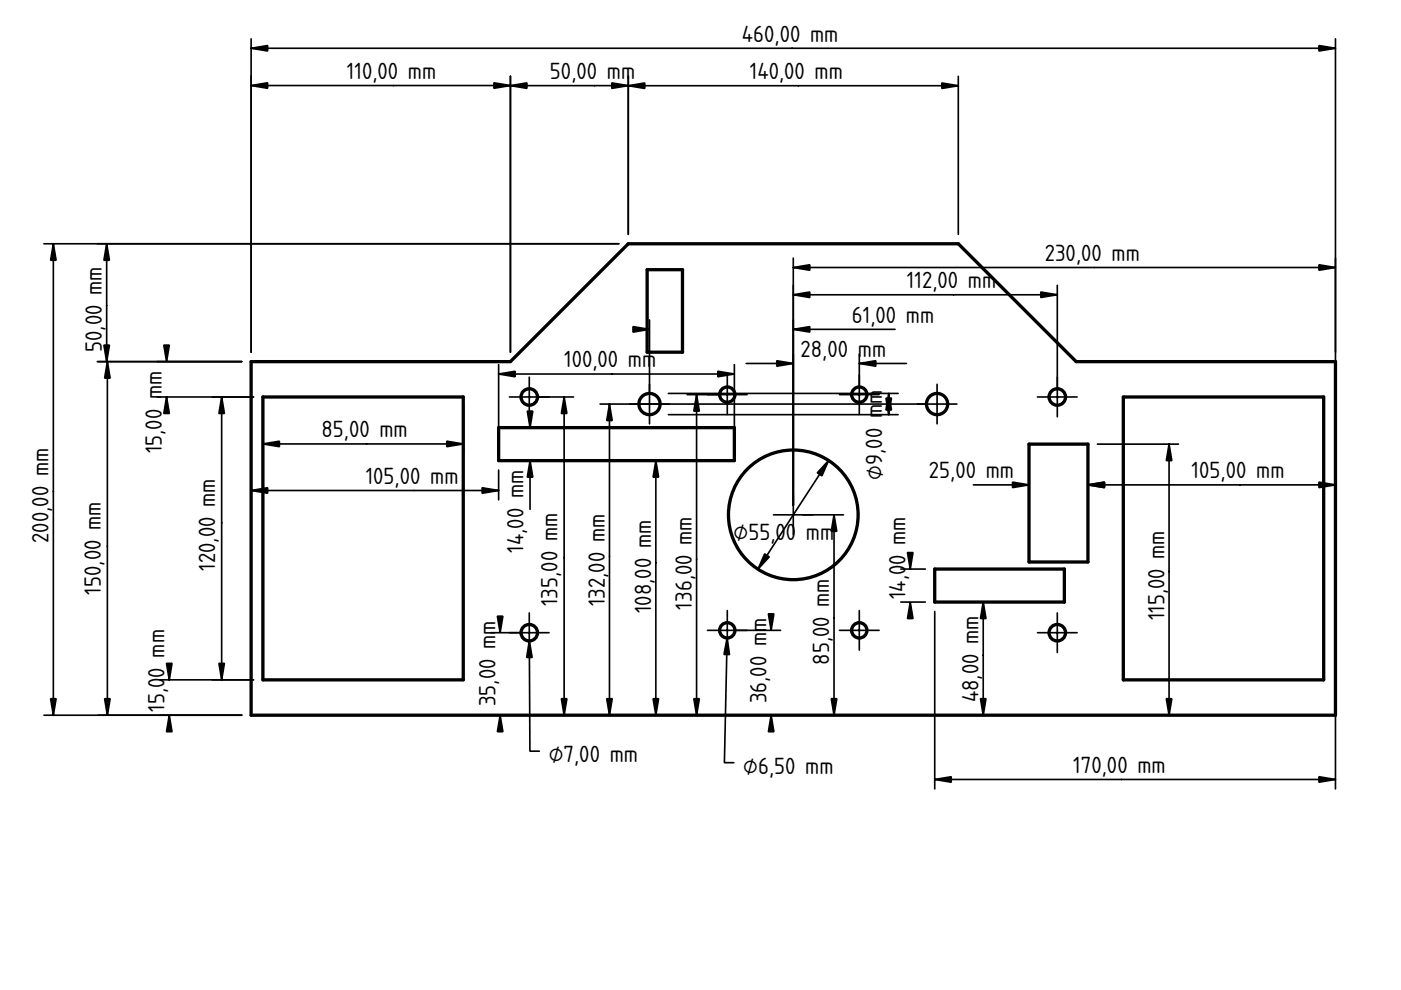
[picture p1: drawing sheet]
<svg xmlns="http://www.w3.org/2000/svg" width="297mm" height="210mm" viewBox="0 0 297 210" stroke-linecap="round" stroke-linejoin="round" font-family="sans-serif">
<path d="M168.2 101.7h.1" fill="none" stroke="#000" stroke-width=".21"/>
<g fill="#fff">
<path d="M238.2 84.2h42.4v59.9h-42.4z" fill-rule="evenodd"/>
<path d="M55.7 84.2h42.5v59.9h-42.5z" fill-rule="evenodd"/>
<circle cx="168.2" cy="109.2" r="13.7"/>
</g>
<path d="M168.2 101.7h.1" fill="none" stroke="#000" stroke-width=".21"/>
<g fill="#fff">
<path d="M105.7 90.7h50v7h-50z" fill-rule="evenodd"/>
<path d="M218.2 94.2h12.5v25h-12.5z" fill-rule="evenodd"/>
<path d="M198.2 120.7h27.5v7h-27.5z" fill-rule="evenodd"/>
<path d="M137.2 57.2h7.5v17.5h-7.5z" fill-rule="evenodd"/>
<circle cx="198.7" cy="85.7" r="2.25"/>
<circle cx="137.7" cy="85.7" r="2.25"/>
<circle cx="112.2" cy="84.2" r="1.75"/>
<circle cx="224.2" cy="134.1" r="1.75"/>
<circle cx="224.2" cy="84.2" r="1.75"/>
<circle cx="112.2" cy="134.1" r="1.75"/>
<circle cx="182.2" cy="133.6" r="1.62"/>
<circle cx="182.2" cy="83.7" r="1.62"/>
<circle cx="154.2" cy="133.6" r="1.62"/>
<circle cx="154.2" cy="83.7" r="1.62"/>
</g>
<g fill="none" stroke="#000" stroke-width=".7">
<path d="M137.2 57.2h7.5v17.5h-7.5zM53.2 76.7h55l25-25h70l25 25h54.9v74.9h-229.9zM55.7 84.2h42.5v59.9h-42.5zM105.7 90.7h50v7h-50zM218.2 94.2h12.5v25h-12.5zM238.2 84.2h42.4v59.9h-42.4zM198.2 120.7h27.5v7h-27.5z"/>
<circle cx="112.2" cy="84.2" r="1.75"/>
<circle cx="137.7" cy="85.7" r="2.25"/>
<circle cx="154.2" cy="83.7" r="1.62"/>
<circle cx="182.2" cy="83.7" r="1.62"/>
<circle cx="198.7" cy="85.7" r="2.25"/>
<circle cx="224.2" cy="84.2" r="1.75"/>
<circle cx="168.2" cy="109.2" r="13.7"/>
<circle cx="112.2" cy="134.1" r="1.75"/>
<circle cx="154.2" cy="133.6" r="1.62"/>
<circle cx="182.2" cy="133.6" r="1.62"/>
<circle cx="224.2" cy="134.1" r="1.75"/>
</g>
<g fill="#000" stroke="#000" stroke-width=".35">
<path d="M53.2 10.2l3.5-.5v1.1zM53.2 18.1l3.5-.5v1.1zM104.7 17.6l3.5 .5-3.5 .6zM108.2 18.2l3.5-.6v1.1zM129.7 17.6l3.5 .6-3.5 .5zM133.2 18.2l3.5-.6v1.2zM199.7 17.6l3.5 .6-3.5 .6zM279.6 9.7l3.5 .5-3.5 .6zM11.3 51.7l.6 3.5h-1.2zM22.6 51.7l.6 3.5h-1.2zM168.2 56.7l3.5-.6v1.2zM279.6 56.1l3.5 .6-3.5 .6z"/>
<path d="M22 73.2h1.2l-.6 3.5zM22.8 76.7l.5 3.5h-1.1zM34.7 73.2h1.2l-.6 3.5zM105.7 79.3l3.5-.6v1.2zM134.2 69.2l3.5 .6-3.5 .6zM152.2 78.7l3.5 .6-3.5 .6zM164.7 76.5l3.5 .6-3.5 .5zM168.2 69.8l3.5-.6v1.2zM168.2 62.5l3.5-.6v1.2zM182.2 77.1l3.5-.6v1.1zM220.7 61.9l3.5 .6-3.5 .6zM35.3 84.2l.6 3.5h-1.2z"/>
<path d="M47 84.2l.6 3.5h-1.2zM55.7 94.1l3.5-.6v1.2zM94.7 93.5l3.5 .6-3.5 .6zM112.4 97.7l.6 3.5h-1.2zM111.8 87.2h1.2l-.6 3.5zM119.6 84.2l.6 3.5h-1.2zM129.2 85.7l.6 3.5h-1.2zM139.1 97.7l.5 3.5h-1.1zM147.7 83.7l.6 3.5h-1.2zM175.7 97.6l-1.4 3.3-1-.6zM188.4 83.4l.6 3.5h-1.2zM187.8 84.4h1.2l-.6 3.5z"/>
<path d="M247.9 94.2l.5 3.5h-1.1zM53.2 104l3.5-.6v1.2zM102.2 103.4l3.5 .6-3.5 .6zM176.8 109.2l.6 3.5h-1.2zM214.7 102.2l3.5 .6-3.5 .6zM230.7 102.8l3.5-.6v1.2zM279.6 102.2l3.5 .6-3.5 .6zM105.5 130.6h1.1l-.6 3.5zM112.2 135.9l.6 3.5h-1.1zM154.2 135.3l.5 3.5h-1.2zM162.1 117.4l1 .7-2.4 2.6zM162.9 130.1h1.2l-.6 3.5z"/>
<path d="M193 127.7l.6 3.4h-1.2zM192.4 117.2h1.2l-.6 3.5zM208.5 127.7l.5 3.4h-1.1zM10.7 148.1h1.2l-.6 3.5zM22.2 148.1h1.1l-.5 3.5zM35.9 151.6l.6 3.5h-1.2zM35.3 140.6h1.2l-.6 3.5zM46.4 140.6h1.2l-.6 3.5zM106 151.6l.6 3.5h-1.1zM119 148.1h1.2l-.6 3.5zM128.6 148.1h1.2l-.6 3.5zM138.5 148.1h1.1l-.5 3.5z"/>
<path d="M147.1 148.1h1.2l-.6 3.5zM163.5 151.6l.6 3.5h-1.2zM176.2 148.1h1.2l-.6 3.5zM207.9 148.1h1.1l-.5 3.5zM247.3 148.1h1.1l-.5 3.5zM198.2 165.3l3.5-.6v1.1zM279.6 164.7l3.5 .6-3.5 .5z"/>
<path d="M112.2 80v8.4zM108 84.2h8.4z" fill-rule="evenodd"/>
<path d="M137.7 81.5v8.4zM133.5 85.7h8.4z" fill-rule="evenodd"/>
<path d="M154.2 79.5v8.4zM150 83.7h8.4z" fill-rule="evenodd"/>
<path d="M182.2 79.5v8.4zM178 83.7h8.4z" fill-rule="evenodd"/>
<path d="M198.7 81.5v8.4zM194.5 85.7h8.4z" fill-rule="evenodd"/>
<path d="M224.2 80v8.4zM220 84.2h8.4z" fill-rule="evenodd"/>
<path d="M168.2 105v8.4zM164 109.2h8.4z" fill-rule="evenodd"/>
<path d="M112.2 129.9v8.4zM108 134.1h8.4z" fill-rule="evenodd"/>
<path d="M154.2 129.5v8.3zM150 133.6h8.4z" fill-rule="evenodd"/>
<path d="M182.2 129.5v8.3zM178 133.6h8.4z" fill-rule="evenodd"/>
<path d="M224.2 129.9v8.4zM220 134.1h8.4z" fill-rule="evenodd"/>
</g>
<path d="M168.2 101.7h.1" fill="none" stroke="#000" stroke-width=".21"/>
<g fill="none" stroke="#000" stroke-width=".35">
<path d="M53.2 8.2v66.5M53.2 10.2h229.9M53.2 18.1h55M108.2 16.1v58.6M108.2 18.2h95M133.2 16.2v33.5M203.2 16.2v33.5M283.1 8.2v159.1M9.3 51.7h121.9M11.3 51.7v99.9M22.6 51.7v25M168.2 54.7v52.5"/>
<path d="M168.2 56.7h114.9M20.6 76.7h30.6M22.8 76.7v74.9M105.7 77.3v18.4M105.7 79.3h50M137.7 67.8v15.9M155.7 77.3v18.4M158.2 77.1h10M168.2 69.8h21.6M168.2 62.5h56M182.2 75.1v6.6M182.2 77.1h10"/>
<path d="M224.2 60.5v21.7M33.3 84.2h20.4M35.3 84.2v2.4M47 84.2v59.9M53.2 99.7v6.3M55.7 86.2v9.9M55.7 94.1h42.5M98.2 86.2v9.9M105.7 99.7v6.3M107.7 97.7h46M110.4 90.7h43.3M112.4 97.7v10.3"/>
<path d="M114.2 84.2h7.4M119.6 84.2v67.4M127.2 85.7h69.5M129.2 85.7v65.9M139.1 97.7v53.9M141.7 83.4h48.7M141.7 87.9h48.7M145.7 83.7h6.5M147.7 83.7v67.9M175.7 97.6l-15 23.1M188.4 83.4v4.5M218.2 96.2v8.6"/>
<path d="M230.7 96.2v8.6M232.7 94.2h17.2M247.9 94.2v57.4M53.2 104h52.5M170.2 109.2h8.6M176.8 109.2v42.4M193 117.5v3.2M206.4 102.8h11.8M230.7 102.8h52.4M104 134.1h6.2M112.2 135.9l.2 23.4h2M154.2 135.3l-.6 26.4h2"/>
<path d="M156.2 133.6h9.3M191 127.7h5.2M191 120.7h5.2M198.2 129.7v37.6M200.2 127.7h10.3M208.5 127.7v23.9M9.3 151.6h41.9M33.9 144.1h19.8M35.9 141.3v2.8M104 151.6h92.7M200.2 151.6h10.3M232.7 151.6h17.2"/>
<path d="M198.2 165.3h84.9"/>
</g>
<g font-size="4.7">
<text x="157.3" y="8.8">460,00 mm</text>
<text x="73.6" y="16.7">110,00 mm</text>
<text x="116.6" y="16.8">50,00 mm</text>
<text x="159" y="16.8">140,00 mm</text>
<text x="221.5" y="55.3">230,00 mm</text>
<text x="192.3" y="61.1">112,00 mm</text>
<text x="180.6" y="68.4">61,00 mm</text>
<text x="21.6" y="74.6" transform="rotate(-90 21.6 74.6)">50,00 mm</text>
<text x="119.6" y="77.9">100,00 mm</text>
<text x="169.7" y="75.7">28,00 mm</text>
<text x="68.2" y="92.7">85,00 mm</text>
<text x="34.3" y="96.1" transform="rotate(-90 34.3 96.1)">15,00 mm</text>
<text x="187" y="101.7" transform="rotate(-90 187 101.7)">⌀9,00 mm</text>
<text x="196.9" y="101.4">25,00 mm</text>
<text x="252.7" y="101.4">105,00 mm</text>
<text x="77.5" y="102.6">105,00 mm</text>
<text x="10.3" y="115.1" transform="rotate(-90 10.3 115.1)">200,00 mm</text>
<text x="111" y="117.2" transform="rotate(-90 111 117.2)">14,00 mm</text>
<text x="155.5" y="114.5">⌀55,00 mm</text>
<text x="192" y="119.8" transform="rotate(-90 192 119.8)">0 mm</text>
<text x="45.6" y="121" transform="rotate(-90 45.6 121)">120,00 mm</text>
<text x="21.4" y="126.1" transform="rotate(-90 21.4 126.1)">150,00 mm</text>
<text x="118.2" y="128.5" transform="rotate(-90 118.2 128.5)">135,00 mm</text>
<text x="128.2" y="128.5" transform="rotate(-90 128.2 128.5)">132,00 mm</text>
<text x="138.1" y="130" transform="rotate(-90 138.1 130)">108,00 mm</text>
<text x="146.7" y="129.2" transform="rotate(-90 146.7 129.2)">136,00 mm</text>
<text x="192" y="127.1" transform="rotate(-90 192 127.1)">14,0</text>
<text x="246.9" y="131.5" transform="rotate(-90 246.9 131.5)">115,00 mm</text>
<text x="34.9" y="143.7" transform="rotate(-90 34.9 143.7)">0 mm</text>
<text x="175.8" y="140.9" transform="rotate(-90 175.8 140.9)">85,00 mm</text>
<text x="105" y="149.7" transform="rotate(-90 105 149.7)">35,00 mm</text>
<text x="162.5" y="149.2" transform="rotate(-90 162.5 149.2)">36,00 mm</text>
<text x="207.5" y="148.9" transform="rotate(-90 207.5 148.9)">48,00 mm</text>
<text x="34.9" y="150.9" transform="rotate(-90 34.9 150.9)">15,0</text>
<text x="116.4" y="161.6">⌀7,00 mm</text>
<text x="157.6" y="164">⌀6,50 mm</text>
<text x="227.6" y="163.9">170,00 mm</text>
</g>
</svg>
